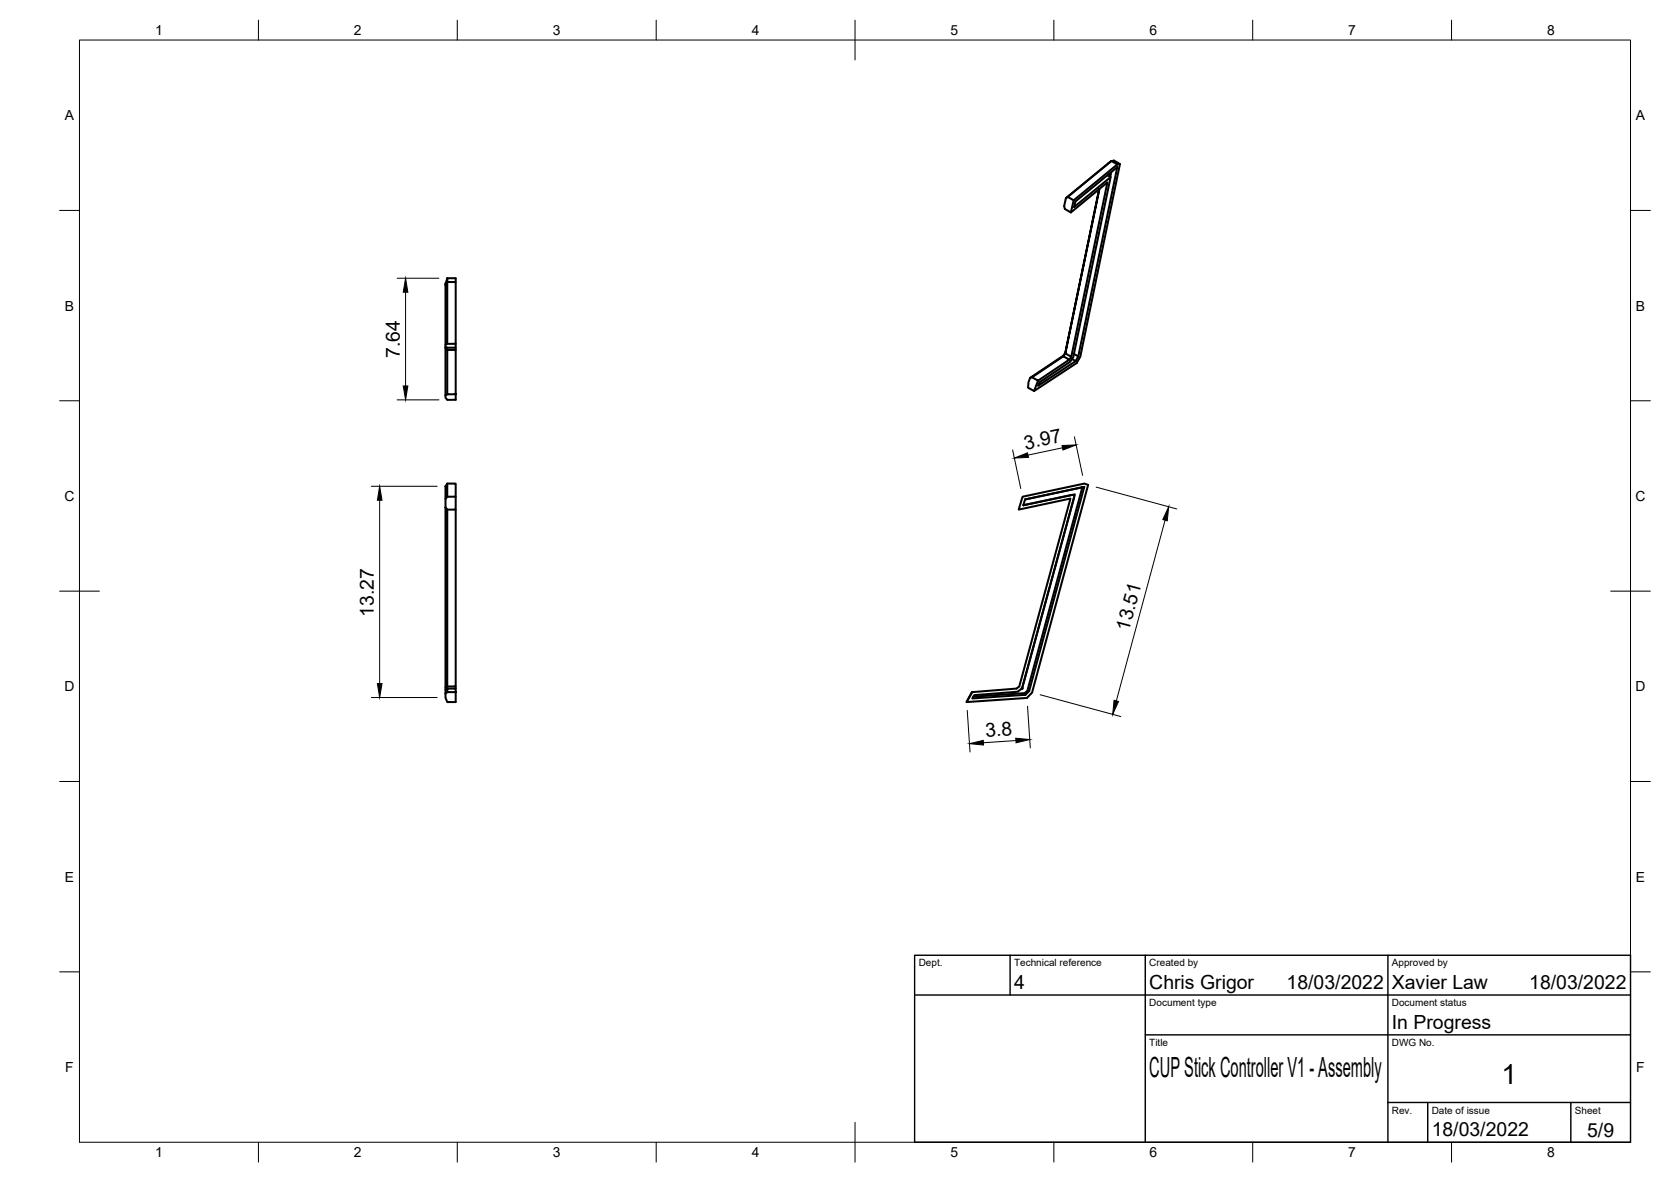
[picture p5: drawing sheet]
<svg xmlns="http://www.w3.org/2000/svg" width="420mm" height="297mm" viewBox="0 0 420 297" stroke-linecap="round" stroke-linejoin="round" font-family="sans-serif">
<!-- layer: Visible -->
<g fill="none" stroke="#000" stroke-width=".51">
<path d="M268 49.8l-.4 2 .2 .7 1.5 .9 .7-3.1M269.3 53.4l9.1-7.6-9 43.9-1.5-.9-.5 .7v-.1l-8.4 5.6M276.4 47.5l-8.5 41.3 8.5-41.3M278.4 44l.9 .5-9.4 45.3-.8 1.1-7.8 5.2-.3 .9 9.5-6.3M278.9 43.7l-.1 .5M279.4 43.2l-.2 1.3M279.4 40.5l-11.4 9.3M279.4 40.5l.7-.1 1.5 .8-10 48.4-.9 1.6-10.7 7.1-1.5-.9 .1-1.3 .4-1.1M279.4 40.5l1.5 .8 .7-.1M280.9 42l-10.5 8.6-.3 1.4 9.2-7.5M280.9 42h.1M280.9 42l-9.8 47.6"/>
<path d="M280.9 41.3l-10.9 9-1.5-.8M112.5 70.9v15.5l-.5 .2v-15zM112.5 69.9h2.1v1h-2.1zM112.5 69.9l-.5 1.7M114.6 70.9v15.5h-2.1M112 86.6v.9M112 87.2l.5 .2M112.5 87.9h2.1v11.2h-2.1zM112.5 87.4v.5l-.5-.4v11.8M112.5 99.1l-.5 .2M114.6 99.1v1.4h-1.6a.87 .87 0 0 1-1-.9v-.3M114.6 86.4v1h-2.1"/>
<path d="M114.6 87.4v.5M259.5 94.8l7.9-5.3 1.5 .9-7.9 5.3zM259.5 94.8l-.5 .2M261 95.7l-1 2.6M267.9 88.7l-.5 .7M269.4 89.7l-.5 .7M270 88.9l1.1 .7-.6 1.1-.9-.5M112 127.5v45.3l.5-.3v-44.5M112 127.5l.5 .6M112 125.4v2.1M112.5 121.5v3.3l-.5 .6v-3.2zM112.5 121.5h2.1v3.3h-2.1"/>
<path d="M114.6 128.1v44.4h-2.1v.5l-.5 .3v1M114.6 124.8v3.3h-2.1M257.1 124.8l15.5-3.3 1 .4-14.1 52.2-1.3 1.3-15.2 1 1.4-2.5 11.2-.9 .7-.5 12.9-47.2-13.1 2.8zM257.7 125.5l14.9-3.1-13.8 51.2-.9 1-13.4 .9 .4-.8 11-.9 1.1-.8 13.3-48.8-13 2.8zM269.5 124.4l-12.2 2.6M269.5 124.4h.1M270 125h.1M270.1 125l-13.1 48M272 122.5l.1 .1M272.6 122.4l-.5 .2-13.8 51 .4 .1M112 172.8v.5M112.5 173h2.1v.9h-2.1z"/>
<path d="M112.5 173.9l-.5 .4M114.6 173.9v2.5h-2.1l-.5-1.1v-1M114.6 172.5v.5M244.5 173.9l-1.4 2.5M257.6 174.2l.2 .4M258.3 173.6l-.7 .6-12.9 .9"/>
</g>
<circle cx="257" cy="173" r=".24" fill="#000" stroke="#000" stroke-width=".25"/>
<!-- layer: Border -->
<g fill="none" stroke="#000" stroke-width=".25">
<path d="M20 10.1h390v276.9h-390zM65 5.1v5M115 5.1v5M165 5.1v5M215 5.1v10M265 5.1v5M315 5.1v5M365 5.1v5M15 52.9h5M410 52.9h5M15 100.7h5M410 100.7h5"/>
<path d="M15 148.6h10M405 148.6h10M15 196.4h5M410 196.4h5M15 244.2h5M410 244.2h5M65 287v5M115 287v5M165 287v5M215 282.1v9.9M265 287v5M315 287v5"/>
<path d="M365 287v5"/>
</g>
<!-- layer: TitleBlock -->
<path d="M230 240.1h180v46.9h-180zM230 250h180M254 240.1v9.9M288 240.1v46.9M349 240.1v46.9M288 260.1h122M349 277.1h61M359 277.1v9.9M395 277.1v9.9" fill="none" stroke="#000" stroke-width=".36"/>
<!-- layer: Dimensions -->
<g fill="none" stroke="#000" stroke-width=".25">
<path d="M99.9 69.9h10.5M102 73.4v23.6M99.9 100.5h10.5M254.6 113.1l2.1 9.7M267.2 112.5l-8.7 1.9M270.2 109.8l2 9.7M93.4 122.2h16.5M95.5 125.7v46.1M275.6 122.4l20.3 5.5M292.9 130.7l-12.2 45.4M93.4 175.3h16.5M243.2 178.5l.7 10.5"/>
<path d="M258.4 177.5l.7 10.4M261.5 174.6l20.3 5.5M255.4 186.1l-8.1 .6"/>
</g>
<path d="M102 69.9l.6 3.5h-1.2zM101.4 97h1.2l-.6 3.5zM255.1 115.1l3.3-1.3 .2 1.1zM267 112l3.6-.2-3.3 1.3zM95.5 122.2l.6 3.5h-1.2zM293.9 127.3l-.4 3.6-1.1-.3zM94.9 171.8h1.2l-.6 3.5zM280.1 176l1.1 .3-1.4 3.2zM243.8 186.9l3.4-.8 .1 1.1zM255.4 185.5l3.5 .4-3.4 .8z" fill="#000" stroke="#000" stroke-width=".25"/>
<g font-size="7">
<text x="289" y="270.6">CUP Stick Controller V1 - Assembly</text>
<text x="377.5" y="272.3">1</text>
</g>
<g font-size="4.9">
<text x="100.5" y="90" transform="rotate(-90 100.5 90)">7.64</text>
<text x="257.9" y="113" transform="rotate(-12 257.9 113)">3.97</text>
<text x="94" y="155" transform="rotate(-90 94 155)">13.27</text>
<text x="283.9" y="158.8" transform="rotate(-75 283.9 158.8)">13.51</text>
<text x="247.9" y="185.2" transform="rotate(-4 247.9 185.2)">3.8</text>
<text x="255" y="248.5">4</text>
<text x="289" y="248.5">Chris Grigor</text>
<text x="323.5" y="248.5">18/03/2022</text>
<text x="350" y="248.5">Xavier Law</text>
<text x="384.5" y="248.5">18/03/2022</text>
<text x="350" y="258.6">In Progress</text>
<text x="360" y="285.5">18/03/2022</text>
<text x="399.1" y="285.7">5/9</text>
</g>
<g font-size="3.5">
<text x="39" y="8.8">1</text>
<text x="89" y="8.8">2</text>
<text x="139" y="8.8">3</text>
<text x="189" y="8.8">4</text>
<text x="239" y="8.8">5</text>
<text x="289" y="8.8">6</text>
<text x="339" y="8.8">7</text>
<text x="389" y="8.8">8</text>
<text x="16.3" y="30.2">A</text>
<text x="411.3" y="30.2">A</text>
<text x="16.3" y="78">B</text>
<text x="411.3" y="78">B</text>
<text x="16.2" y="125.9">C</text>
<text x="411.2" y="125.9">C</text>
<text x="16.2" y="173.7">D</text>
<text x="411.2" y="173.7">D</text>
<text x="16.3" y="221.6">E</text>
<text x="411.3" y="221.6">E</text>
<text x="16.4" y="269.4">F</text>
<text x="411.4" y="269.4">F</text>
<text x="39" y="290.8">1</text>
<text x="89" y="290.8">2</text>
<text x="139" y="290.8">3</text>
<text x="189" y="290.8">4</text>
<text x="239" y="290.8">5</text>
<text x="289" y="290.8">6</text>
<text x="339" y="290.8">7</text>
<text x="389" y="290.8">8</text>
</g>
<g font-size="2.5">
<text x="231" y="242.9">Dept.</text>
<text x="255" y="242.9">Technical reference</text>
<text x="289" y="242.9">Created by</text>
<text x="350" y="242.9">Approved by</text>
<text x="289" y="252.8">Document type</text>
<text x="350" y="252.8">Document status</text>
<text x="289" y="262.9">Title</text>
<text x="350" y="262.9">DWG No.</text>
<text x="350" y="279.9">Rev.</text>
<text x="360" y="279.9">Date of issue</text>
<text x="396" y="279.9">Sheet</text>
</g>
</svg>
